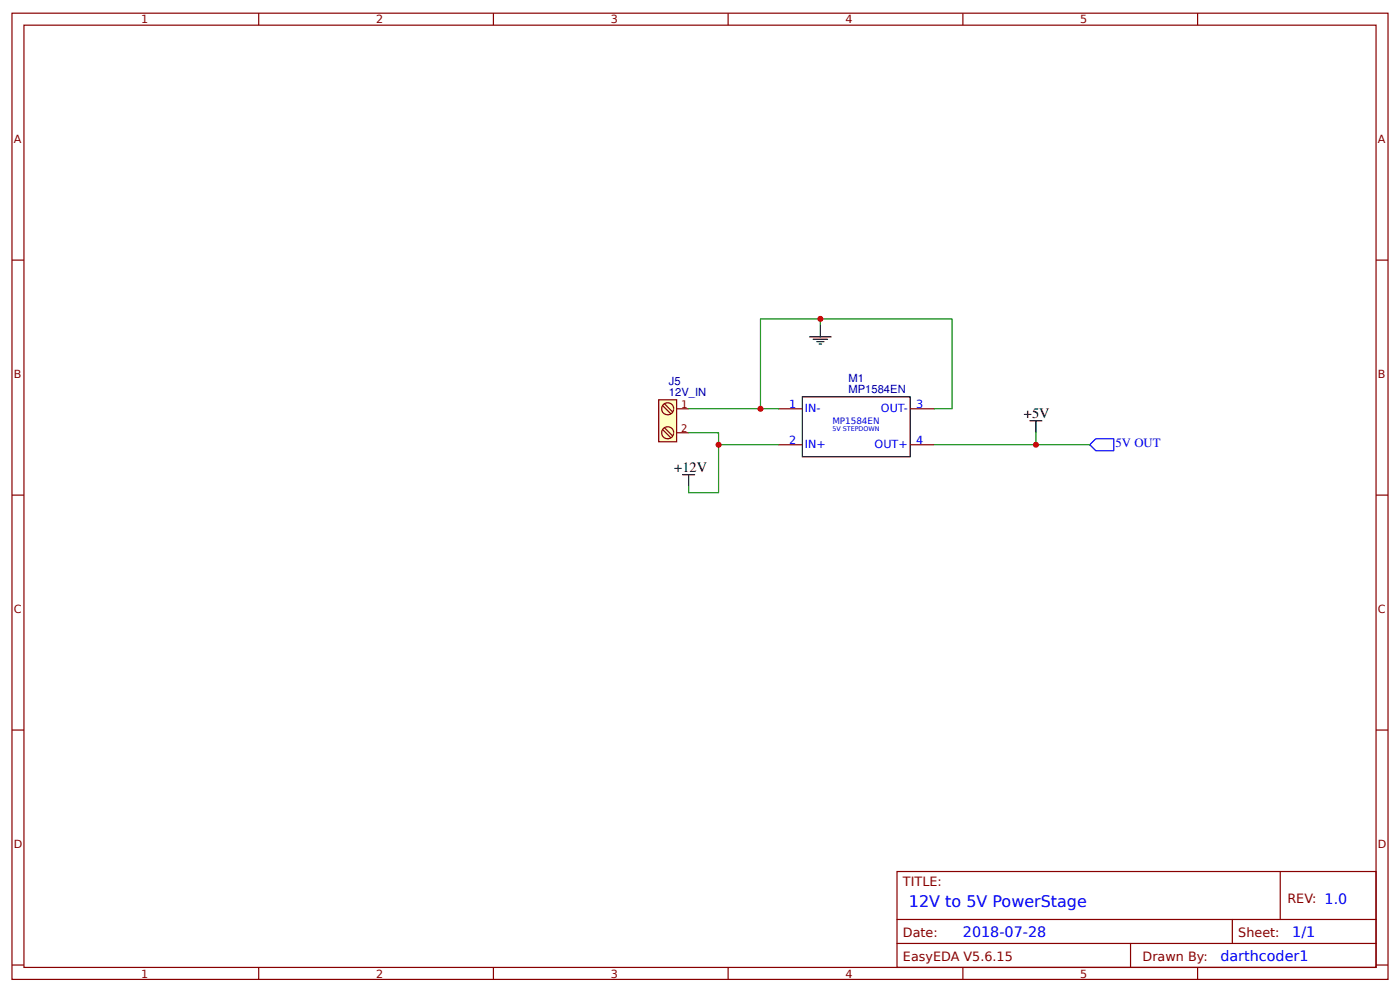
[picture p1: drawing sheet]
<svg xmlns="http://www.w3.org/2000/svg" width="309mm" height="219mm" viewBox="0 0 309 219" stroke-linecap="round" stroke-linejoin="round" font-family="sans-serif">
<g fill="none" stroke="#800" stroke-width=".26">
<path d="M2.6 2.9h304.1v213.3h-304.1zM5.3 5.6h298.7v207.9h-298.7zM57.1 2.9v2.7M109 2.9v2.7M160.9 2.9v2.7M212.7 2.9v2.7M264.6 2.9v2.7M2.6 57.4h2.7M304 57.4h2.7M2.6 109.3h2.7M304 109.3h2.7M2.6 161.1h2.7"/>
<path d="M304 161.1h2.7M198.2 192.4h105.8v21.1h-105.8zM282.8 192.4v10.5M2.6 213h2.7M57.1 213.5v2.7M109 213.5v2.7M160.9 213.5v2.7M198.2 202.9h105.8M198.2 208.2h105.8M212.7 213.5v2.7M249.8 208.2v5.3M264.6 213.5v2.7"/>
<path d="M272.3 202.9v5.3M304 213h2.7"/>
</g>
<path d="M178.9 74.3h4.7M179.7 74.9h3.1M180.4 75.4h1.6M181 75.9h.5M181.2 71.7v2.6M150.8 104.8h2.7M152.1 104.8v2.6" fill="none" stroke="#000" stroke-width=".26"/>
<path d="M240.8 98.2l1.3-1.4h4v2.7h-4z" fill="none" stroke="#00f" stroke-width=".26"/>
<path d="M145.5 88.2h4v9.3h-4z" fill="#ffffc2" stroke="#840000" stroke-width=".26"/>
<path d="M146.4 94.9l1.8 1.7M146.4 89.6l1.8 1.7M146.8 89.2l1.8 1.7M146.8 94.5l1.8 1.7M148.8 95.5a1.32 1.32 0 0 0-1.9-1.2 1.32 1.32 0 0 0-.1 2.3 1.32 1.32 0 0 0 2-1M148.8 90.2a1.32 1.32 0 0 0-1.9-1.1 1.32 1.32 0 0 0-.1 2.2 1.32 1.32 0 0 0 2-1M149.5 90.2h2.6M149.5 95.5h2.6" fill="none" stroke="#840000" stroke-width=".26"/>
<path d="M177.3 87.6h23.8v13.2h-23.8zM227.5 92.9h2.7M228.9 92.9v2.6" fill="none" stroke="#000" stroke-width=".26"/>
<path d="M172 90.2h5.3M172 98.2h5.3M201.1 90.2h5.3M201.1 98.2h5.3" fill="none" stroke="#800" stroke-width=".26"/>
<path d="M181.2 71.7v-1.3h-13.2v19.8M181.2 70.4h29.1v19.8h-3.9M152.1 95.5h6.6v2.7h13.3M152.1 90.2h19.9M158.7 98.2v10.5h-6.6v-1.3M206.4 98.2h34.4M228.9 95.5v2.7" fill="none" stroke="#080" stroke-width=".26"/>
<g fill="#c00">
<circle cx="181.2" cy="70.4" r=".66"/>
<circle cx="158.8" cy="98.2" r=".66"/>
<circle cx="168" cy="90.2" r=".66"/>
<circle cx="228.9" cy="98.2" r=".66"/>
</g>
<text font-size="3.5" fill="#00f" x="200.8" y="200.3">12V to 5V PowerStage</text>
<g font-size="3.2">
<text x="226.2" y="92.3">+5V</text>
<text x="149" y="104.2">+12V</text>
</g>
<g font-size="3.2" fill="#00f">
<text x="212.7" y="206.9">2018-07-28</text>
<text x="285.5" y="206.9">1/1</text>
<text x="269.6" y="212.2">darthcoder1</text>
</g>
<text font-size="2.8" fill="#00f" x="246.5" y="98.7">5V OUT</text>
<g font-size="2.8" fill="#800">
<text x="199.5" y="195.5">TITLE:</text>
<text x="284.4" y="199.2">REV: 1.0</text>
<text x="199.5" y="206.9">Date:</text>
<text x="273.6" y="206.9">Sheet:</text>
<text x="199.5" y="212.2">EasyEDA V5.6.15</text>
<text x="252.4" y="212.2">Drawn By:</text>
</g>
<g font-size="2.5" fill="#800">
<text x="31.2" y="5.2">1</text>
<text x="83.1" y="5.2">2</text>
<text x="134.9" y="5.2">3</text>
<text x="186.8" y="5.2">4</text>
<text x="238.7" y="5.2">5</text>
<text x="3" y="31.5">A</text>
<text x="304.4" y="31.5">A</text>
<text x="3" y="83.3">B</text>
<text x="304.4" y="83.3">B</text>
<text x="3" y="135.2">C</text>
<text x="304.4" y="135.2">C</text>
<text x="3" y="187.1">D</text>
<text x="304.4" y="187.1">D</text>
<text x="31.2" y="215.8">1</text>
<text x="83.1" y="215.8">2</text>
<text x="134.9" y="215.8">3</text>
<text x="186.8" y="215.8">4</text>
<text x="238.7" y="215.8">5</text>
</g>
<g font-size="2.5" fill="#000080">
<text x="147.8" y="87.4">12V_IN</text>
<text x="147.8" y="85.1">J5</text>
<text x="187.5" y="86.8">MP1584EN</text>
<text x="187.5" y="84.4">M1</text>
</g>
<g font-size="2.5" fill="#00f">
<text x="174.4" y="90">1</text>
<text x="202.4" y="90">3</text>
<text x="177.8" y="91">IN-</text>
<text x="194.6" y="91">OUT-</text>
<text x="174.4" y="97.9">2</text>
<text x="177.8" y="99">IN+</text>
<text x="193.2" y="99">OUT+</text>
<text x="202.4" y="97.9">4</text>
</g>
<g font-size="2.3" fill="#840000">
<text x="150.5" y="90">1</text>
<text x="150.5" y="95.2">2</text>
</g>
<text font-size="1.9" fill="#00f" x="183.9" y="93.5">MP1584EN</text>
<text font-size="1.4" fill="#00f" x="183.9" y="95.2">5V STEPDOWN</text>
</svg>
